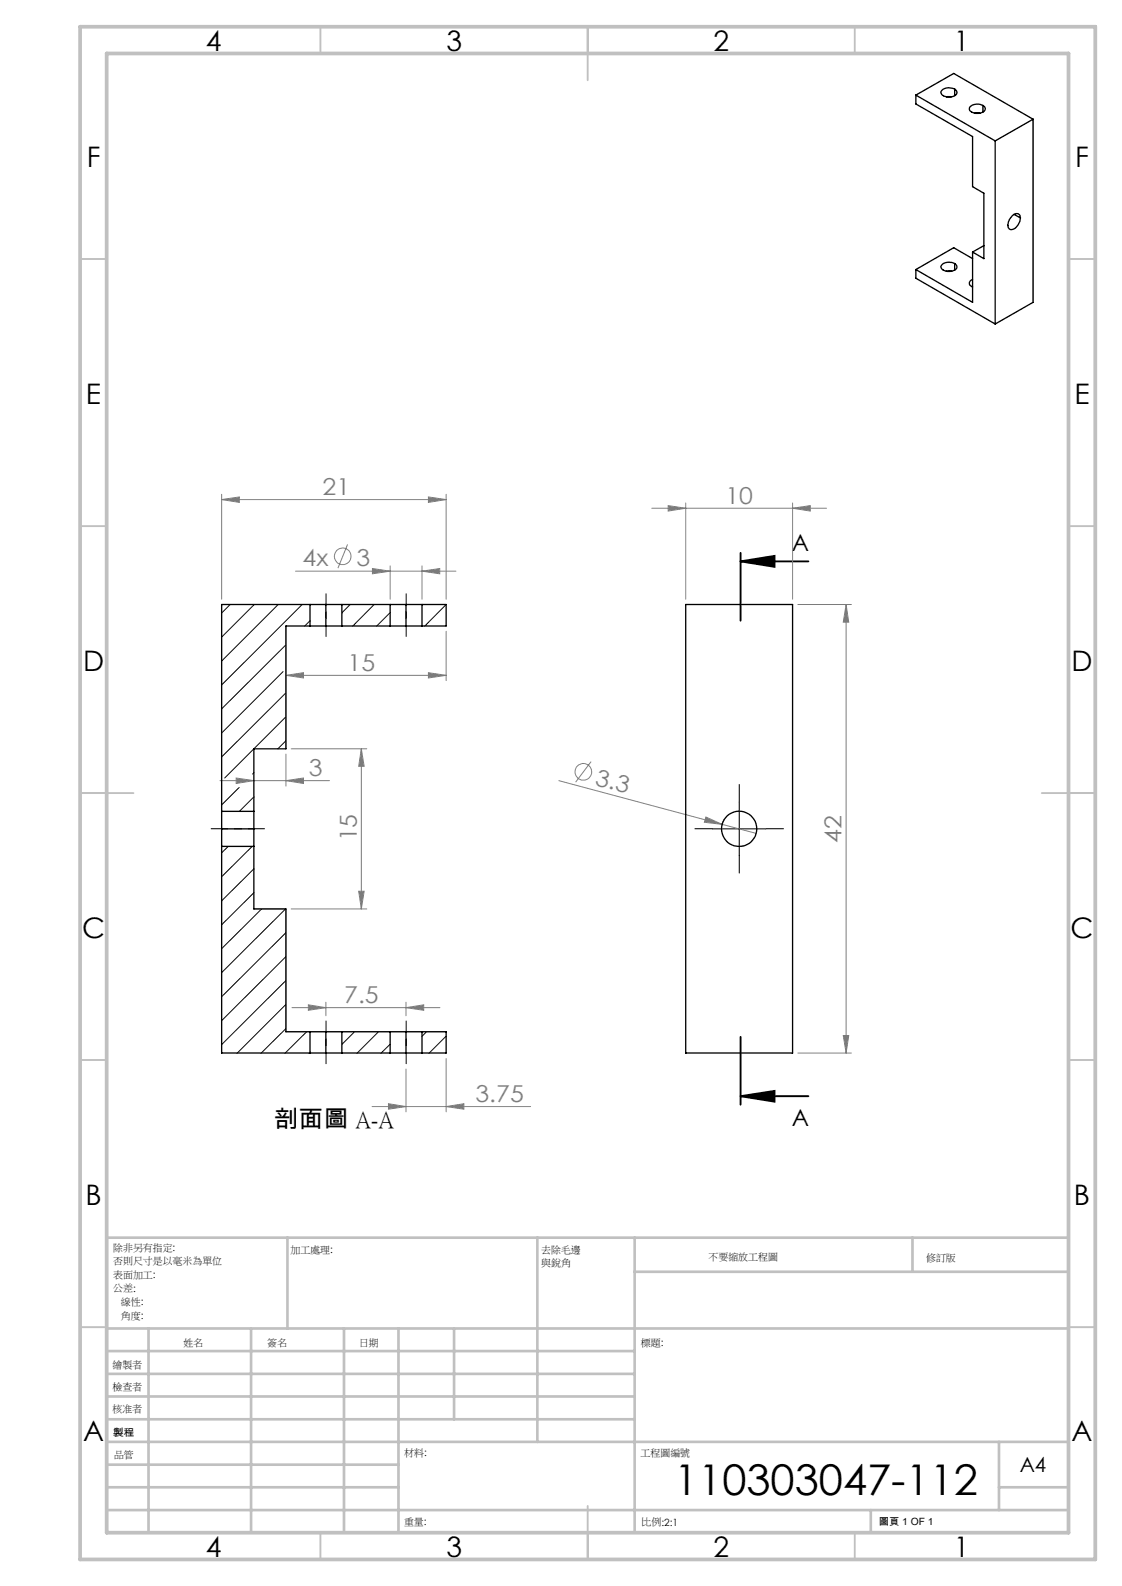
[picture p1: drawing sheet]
<svg xmlns="http://www.w3.org/2000/svg" width="210mm" height="297mm" viewBox="0 0 210 297" stroke-linecap="round" stroke-linejoin="round" font-family="sans-serif">
<g fill="none" stroke="#808080" stroke-width=".19">
<path d="M41.5 93.6l3.3-.5v1zM41.5 92.6v19.6M41.5 93.6h42M80.2 93.1l3.3 .5-3.3 .5zM83.5 92.6v19.6M122 95.2h32.7M125.1 94.7l3.2 .5-3.2 .5zM128.3 94.2v18M148.3 95.2l3.4-.5v1zM148.3 94.2v18M55.3 107h30M65.1 101.9l-1.8 4.5"/>
<path d="M69.7 106.5l3.3 .5-3.3 .5zM73 106v6.2M79 107l3.3-.5v1zM79 106v6.2M83.5 118.2v9.3M149.3 113.2h10M158.4 113.2v84M158.4 113.2l.5 3.3h-1.1zM53.5 126.5l3.3-.5v1zM53.5 126.5h30M80.2 126l3.3 .5-3.3 .5zM41.2 146.2h20.5"/>
<path d="M44.2 145.7l3.3 .5-3.3 .5zM53.5 146.2l3.3-.5v1zM53.5 141.2v6M54.5 140.2h14.2M67.6 140.2l.6 3.3h-1.1zM67.6 140.2v30M104.6 146.2l30.5 8.2M110.6 142.6l-2.9 3.9M132.1 153l3 1.4-3.3-.4zM135.1 154.4l6.4 1.7M135.5 153.5l-.3 .8M54.5 170.2h14.2"/>
<path d="M67.1 166.9h1.1l-.6 3.3zM54.6 188.7h27.7M57.7 188.2l3.3 .5-3.3 .5zM61 187.7v2.5M76 188.7l3.3-.5v1zM76 187.7v2.5M83.5 198.2v10M149.3 197.2h10M157.8 193.9h1.1l-.5 3.3zM69.6 207.2h29.7M72.7 206.7l3.3 .5-3.3 .5zM76 200.2v8"/>
<path d="M83.5 207.2l3.3-.5v1z"/>
<circle cx="64.1" cy="104.2" r="1.56"/>
<circle cx="109.2" cy="144.5" r="1.56"/>
</g>
<path d="M138.6 105.1l6.4-1v2zM138.6 105.1h12.7M138.6 103.5v12.7M138.6 194.2v12.7M138.6 205.3l6.4-1v2zM138.6 205.3h12.7" fill="none" stroke="#000" stroke-width=".35"/>
<path d="M61 111.2v8M76 111.2v8M61 191.2v8M76 191.2v8" fill="none" stroke="#000" stroke-width=".19" stroke-dasharray="15.2 1.3 1.3 1.3" stroke-dashoffset="13.1"/>
<path d="M49.5 155.2h-10" fill="none" stroke="#000" stroke-width=".19" stroke-dasharray="15.2 1.3 1.3 1.3" stroke-dashoffset="12.1"/>
<path d="M133.4 155.2h-3.3M138.4 150.2v-3.3M143.4 155.2h3.3M138.4 160.2v3.3" fill="none" stroke="#000" stroke-width=".19" stroke-dasharray="15.2 1.3 1.3 1.3"/>
<path d="M133.4 155.2h9.9M138.4 150.2v10" fill="none" stroke="#000" stroke-width=".19"/>
<g fill="none" stroke="#c0c0c0" stroke-width=".35">
<path d="M60 5v5M110 5v10M160 5v5M15 48.5h5M200 48.5h5M15 98.5h5M200 98.5h5M15 148.5h10M195 148.5h10M15 198.5h5M200 198.5h5M15 248.5h5"/>
<path d="M200 248.5h5M60 287v5M110 282v10M160 287v5"/>
</g>
<g fill="none" stroke="#c0c0c0" stroke-width=".5">
<path d="M53.8 231.8v17M100.6 231.8v38.2M118.8 231.8v55.2M118.8 238.2h81.2M170.8 231.8v6.4M200 231.8h-180v55.2M20 248.8h180M20 257.3h98.8M20 253h98.8M27.8 248.8v38.2M47 248.8v38.2M64.4 248.8v38.2"/>
<path d="M74.6 248.8v38.2M85 248.8v17M20 265.8h98.8M20 261.5h98.8M20 278.5h54.6M20 274.3h54.6M20 270h180M187 278.5h13M187 270v12.8M20 282.8h180M163 282.8v4.2"/>
</g>
<path d="M15 5h190v287h-190zM20 10h180v277h-180z" fill="none" stroke="#c0c0c0" stroke-width=".7"/>
<path d="M138.6 105.1l6.4-1v2zM138.6 205.3l6.4-1v2z" fill="#000"/>
<g fill="#808080">
<path d="M132.1 153l3 1.4-3.3-.4z"/>
<path d="M83.5 207.2l3.3-.5v1zM72.7 206.7l3.3 .5-3.3 .5z"/>
<path d="M76 188.7l3.3-.5v1zM57.7 188.2l3.3 .5-3.3 .5z"/>
<path d="M80.2 93.1l3.3 .5-3.3 .5zM41.5 93.6l3.3-.5v1z"/>
<path d="M125.1 94.7l3.2 .5-3.2 .5zM148.3 95.2l3.4-.5v1zM53.5 126.5l3.3-.5v1zM80.2 126l3.3 .5-3.3 .5zM44.2 145.7l3.3 .5-3.3 .5zM53.5 146.2l3.3-.5v1z"/>
<path d="M157.8 193.9h1.1l-.5 3.3zM158.4 113.2l.5 3.3h-1.1zM67.1 166.9h1.1l-.6 3.3zM67.6 140.2l.6 3.3h-1.1z"/>
<path d="M69.7 106.5l3.3 .5-3.3 .5zM79 107l3.3-.5v1z"/>
</g>
<g fill="none" stroke="#000" stroke-width=".25">
<path d="M171.4 17.8v1.7l10.6 6.1v9.4l2.1 1.2v12.2l-2.1-1.2M171.4 17.8l14.9 8.6M171.4 17.8l7.1-4 14.9 8.5M176.4 16.9a1.97 1.97 0 0 1 2.7 .2 .91 .91 0 0 1-1.1 1 1.4 1.4 0 0 1-1.9-.9zM177.1 18.1h1M178.7 16.7v1.2M184 19.8v1.2M181.5 20a1.97 1.97 0 0 1 2.9 .2 1.19 1.19 0 0 1-1.6 1 1.08 1.08 0 0 1-1.3-1.1zM182.4 21.2h1M186.3 26.4v34.3M193.4 22.3v34.3l-7.1 4.1M193.4 22.3l-7.1 4.1"/>
<path d="M171.4 50.5v1.6l14.9 8.6M176.2 49.6a1.93 1.93 0 0 1 2.9 .2 .91 .91 0 0 1-1.1 1 1.47 1.47 0 0 1-1.9-.9zM177.1 50.8h1M178.7 49.4v1.2M182 52.3a.69 .69 0 0 0-.6 .7 .69 .69 0 0 0 .6 .7M182 47.2v9.4l-10.6-6.1M182 48.4l-3.5-2-7.1 4.1M184.1 46l-2.1 1.2M189.5 40.4a.84 .84 0 0 1 1.1-.3 .84 .84 0 0 1 .3 1.1 1.88 1.88 0 0 1-1.8 1.8 1.4 1.4 0 0 1 0-2.1zM189.8 40.1l1.2 .7M58 117.2h3M58 113.2h3"/>
<path d="M58 113.2h-16.5v38.7M58 117.2h-4.5v23h-6v11.7M58 113.2v4M61 117.2h3M61 113.2h3M61 113.2v4M64 113.2h9M64 117.2h9M64 113.2v4M73 117.2h3M73 113.2h3M73 113.2v4"/>
<path d="M76 117.2h3M76 113.2h3M76 113.2v4M79 113.2h4.5v4h-4.5M79 113.2v4M128.3 113.2h20v84h-20zM41.5 155.2v3.3M41.5 151.9v3.3M41.5 158.5v38.7h16.5M41.5 158.5h6M41.5 151.9h6M41.5 155.2h6"/>
<path d="M47.5 155.2v3.3M47.5 151.9v3.3M47.5 158.5v11.7h6v23h4.5M58 193.2h3M58 197.2h3M58 193.2v4M61 193.2h3M61 197.2h3M61 193.2v4M64 197.2h9M64 193.2h9M64 193.2v4"/>
<path d="M73 193.2h3M73 197.2h3M73 193.2v4M76 193.2h3M76 197.2h3M76 193.2v4M79 193.2h4.5v4h-4.5M79 193.2v4"/>
<circle cx="138.3" cy="155.2" r="3.3"/>
</g>
<g fill="none" stroke="#000" stroke-width=".19">
<path d="M43.1 113.2l-1.6 1.6M47.6 113.2l-6.1 6.1M52.1 113.2l-10.6 10.6M56.6 113.2l-15.1 15.1M58 116.2l-1 1M65.5 113.2l-1.5 1.6M70 113.2l-4 4M73 114.7l-2.5 2.5M79 113.2h.1M83.5 113.2l-4 4M53 125.8l-11.5 11.5M53.5 134.2l-11.4 11.5"/>
<path d="M53.5 138.7l-1.5 1.5M53.5 120.8l-12 11.9M53.5 129.7l-12 12M42.7 158.5l-1.2 1.2M44.8 147.5l-3.3 3.2M47.2 158.5l-5.7 5.7M47.5 144.7l-.2 .3M47.5 149.2l-2.7 2.7M47.5 162.7l-6 6M47.5 167.2l-6 6M49 170.2l-7.5 7.5M53.4 170.2l-11.9 11.9"/>
<path d="M53.5 174.7l-12 12M53.5 179.1l-12 12M53.5 183.6l-12 12M53.5 188.1l-9.1 9.1M53.5 192.6l-4.6 4.6M57.4 193.2l-4 4M58 197.1l-.1 .1M66.4 193.2l-2.4 2.4M70.8 193.2l-3.9 4M73 195.5l-1.7 1.7M79.8 193.2l-.8 .9M83.5 194l-3.2 3.2"/>
</g>
<text font-size="7.9" x="126.2" y="280">110303047-112</text>
<g font-size="5.3">
<text x="38.5" y="9.6">4</text>
<text x="83.5" y="9.6">3</text>
<text x="133.6" y="9.6">2</text>
<text x="178.6" y="9.6">1</text>
<text x="16.2" y="31.3">F</text>
<text x="201.2" y="31.3">F</text>
<text x="16.1" y="75.6">E</text>
<text x="201.1" y="75.6">E</text>
<text x="15.5" y="125.6">D</text>
<text x="200.5" y="125.6">D</text>
<text x="15.4" y="175.6">C</text>
<text x="200.4" y="175.6">C</text>
<text x="16" y="225.6">B</text>
<text x="201" y="225.6">B</text>
<text x="15.5" y="269.9">A</text>
<text x="200.5" y="269.9">A</text>
<text x="38.5" y="291.6">4</text>
<text x="83.5" y="291.6">3</text>
<text x="133.6" y="291.6">2</text>
<text x="178.6" y="291.6">1</text>
</g>
<g font-size="4.4" fill="#808080">
<text x="60.4" y="92.7">21</text>
<text x="135.8" y="94.3">10</text>
<text x="56.6" y="106">4x</text>
<text x="66.7" y="106">3</text>
<text x="65.1" y="125.6">15</text>
<text x="57.8" y="145.3">3</text>
<text x="111.2" y="147" transform="rotate(15 111.2 147)">3.3</text>
<text x="66.8" y="157.6" transform="rotate(-90 66.8 157.6)">15</text>
<text x="157.5" y="157.8" transform="rotate(-90 157.5 157.8)">42</text>
<text x="64.4" y="187.8">7.5</text>
<text x="89" y="206.3">3.75</text>
</g>
<g font-size="4.4">
<text x="148.2" y="103.1">A</text>
<text x="51.2" y="211.1">剖面圖 A-A</text>
<text x="148.2" y="210.8">A</text>
</g>
<text font-size="3.9" x="190.9" y="275.6">A4</text>
<g font-size="1.9">
<text x="21.2" y="234.2">除非另有指定:</text>
<text x="21.2" y="236.8">否則尺寸是以毫米為單位</text>
<text x="21.2" y="239.3">表面加工:</text>
<text x="54.4" y="234.6">加工處理:</text>
<text x="101.3" y="234.6">去除毛邊</text>
<text x="101.3" y="237.1">與銳角</text>
<text x="132.6" y="236">不要縮放工程圖</text>
<text x="173.3" y="236.2">修訂版</text>
<text x="21.2" y="241.8">公差:</text>
<text x="22.6" y="244.4">線性:</text>
<text x="22.6" y="246.9">角度:</text>
<text x="50" y="252">簽名</text>
<text x="67.2" y="252">日期</text>
<text x="120" y="252">標題:</text>
<text x="21" y="256.1">繪製者</text>
<text x="34.3" y="252.1">姓名</text>
<text x="21" y="260.4">檢查者</text>
<text x="21" y="264.5">核准者</text>
<text x="21.2" y="268.8">製程</text>
<text x="21.3" y="273">品管</text>
<text x="75.6" y="272.6">材料:</text>
<text x="119.9" y="272.6">工程圖編號</text>
<text x="75.6" y="285.6">重量:</text>
<text x="120.1" y="285.7">比例:2:1</text>
<text x="164.5" y="285.7">圖頁 1 OF 1</text>
</g>
</svg>
